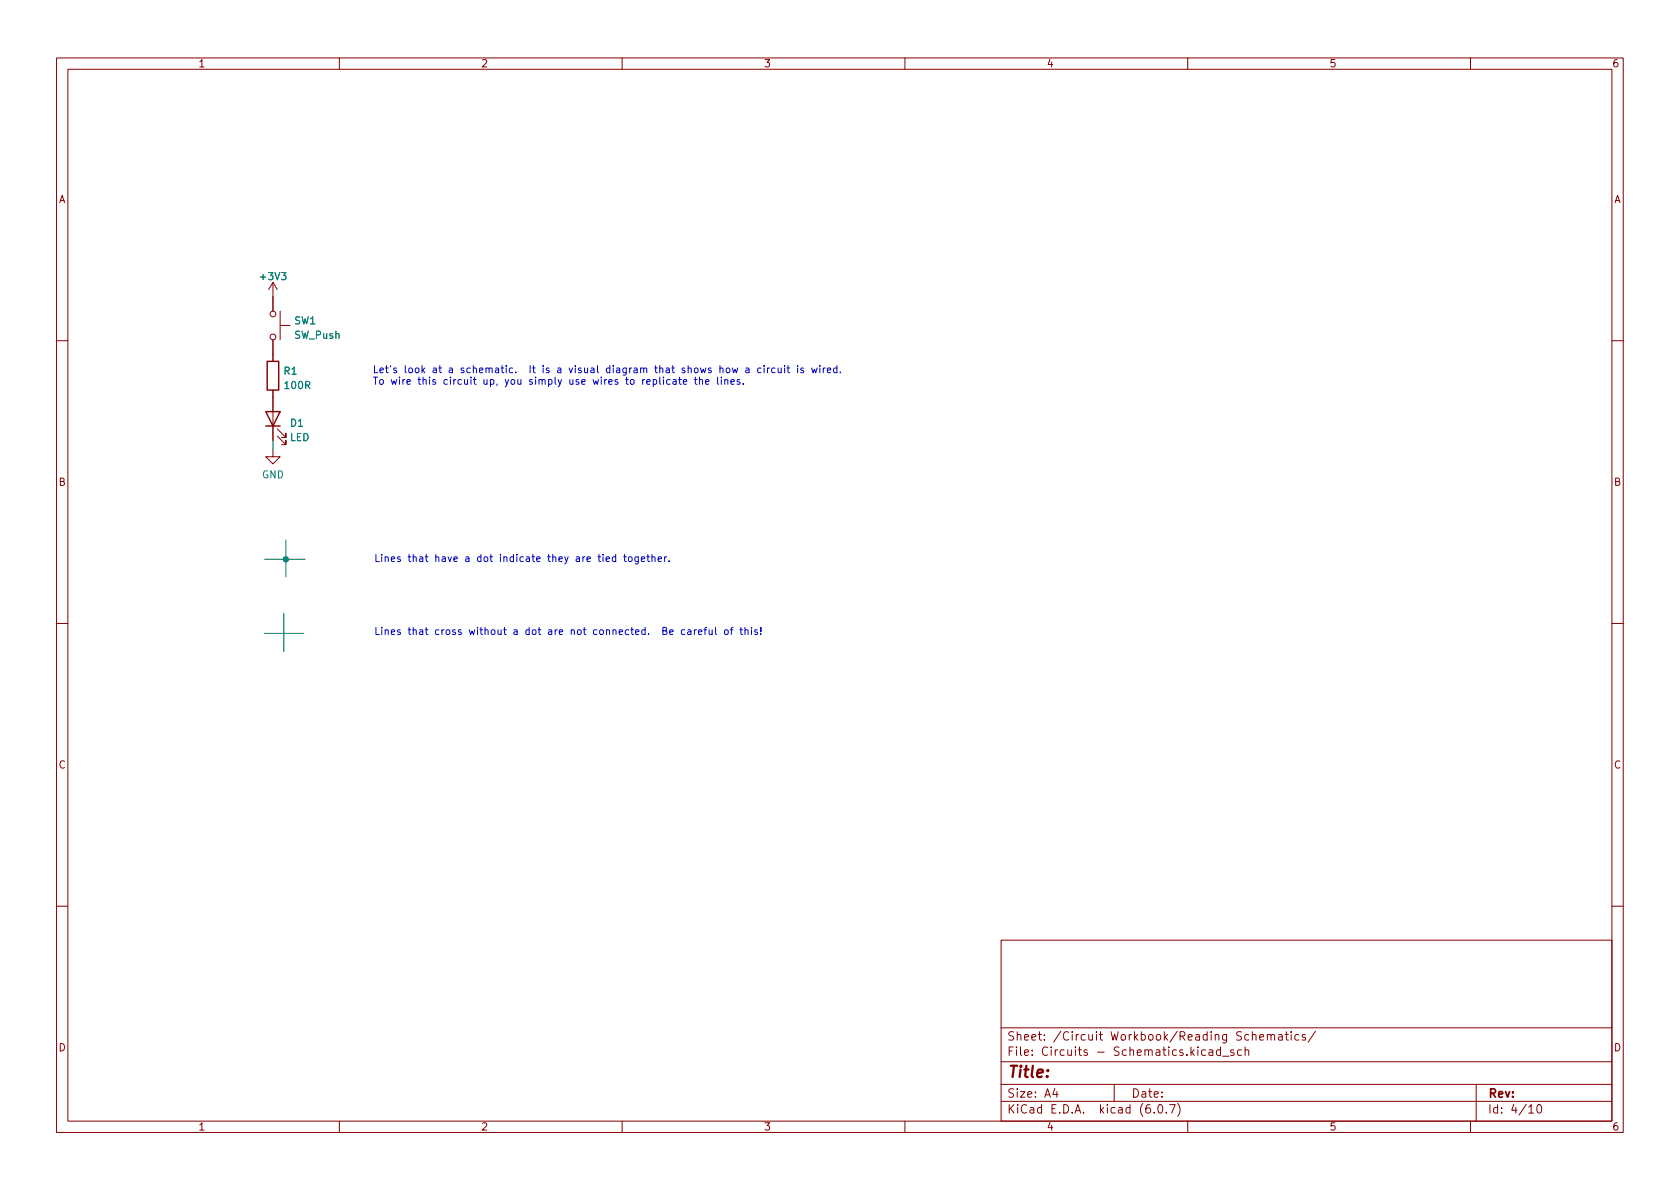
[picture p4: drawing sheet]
(kicad_sch (version 20211123) (generator eeschema)

 (paper "A4")

 (lib_symbols
  (symbol "Device:LED" (pin_numbers hide) (pin_names (offset 1.016) hide) (in_bom yes) (on_board yes)
   (property "Reference" "D" (id 0) (at 0 2.54 0) (effects (font (size 1.27 1.27))))
   (property "Value" "LED" (id 1) (at 0 -2.54 0) (effects (font (size 1.27 1.27))))
   (property "Footprint" "" (id 2) (at 0 0 0) (effects (font (size 1.27 1.27)) hide))
   (property "Datasheet" "~" (id 3) (at 0 0 0) (effects (font (size 1.27 1.27)) hide))
   (symbol "LED_0_1"
    (polyline (pts (xy -1.27 -1.27) (xy -1.27 1.27)) (stroke (width 0.254) (type default) (color 0 0 0 0)) (fill (type none)))
    (polyline (pts (xy -1.27 0) (xy 1.27 0)) (stroke (width 0) (type default) (color 0 0 0 0)) (fill (type none)))
    (polyline (pts (xy 1.27 -1.27) (xy 1.27 1.27) (xy -1.27 0) (xy 1.27 -1.27)) (stroke (width 0.254) (type default) (color 0 0 0 0)) (fill (type none)))
    (polyline (pts (xy -3.048 -0.762) (xy -4.572 -2.286) (xy -3.81 -2.286) (xy -4.572 -2.286) (xy -4.572 -1.524)) (stroke (width 0) (type default) (color 0 0 0 0)) (fill (type none)))
    (polyline (pts (xy -1.778 -0.762) (xy -3.302 -2.286) (xy -2.54 -2.286) (xy -3.302 -2.286) (xy -3.302 -1.524)) (stroke (width 0) (type default) (color 0 0 0 0)) (fill (type none))))
   (symbol "LED_1_1"
    (pin passive line (at -3.81 0 0) (length 2.54) (name "K" (effects (font (size 1.27 1.27)))) (number "1" (effects (font (size 1.27 1.27)))))
    (pin passive line (at 3.81 0 180) (length 2.54) (name "A" (effects (font (size 1.27 1.27)))) (number "2" (effects (font (size 1.27 1.27)))))))
  (symbol "Device:R" (pin_numbers hide) (pin_names (offset 0)) (in_bom yes) (on_board yes)
   (property "Reference" "R" (id 0) (at 2.032 0 90) (effects (font (size 1.27 1.27))))
   (property "Value" "R" (id 1) (at 0 0 90) (effects (font (size 1.27 1.27))))
   (property "Footprint" "" (id 2) (at -1.778 0 90) (effects (font (size 1.27 1.27)) hide))
   (property "Datasheet" "~" (id 3) (at 0 0 0) (effects (font (size 1.27 1.27)) hide))
   (symbol "R_0_1"
    (rectangle (start -1.016 -2.54) (end 1.016 2.54) (stroke (width 0.254) (type default) (color 0 0 0 0)) (fill (type none))))
   (symbol "R_1_1"
    (pin passive line (at 0 3.81 270) (length 1.27) (name "~" (effects (font (size 1.27 1.27)))) (number "1" (effects (font (size 1.27 1.27)))))
    (pin passive line (at 0 -3.81 90) (length 1.27) (name "~" (effects (font (size 1.27 1.27)))) (number "2" (effects (font (size 1.27 1.27)))))))
  (symbol "Switch:SW_Push" (pin_numbers hide) (pin_names (offset 1.016) hide) (in_bom yes) (on_board yes)
   (property "Reference" "SW" (id 0) (at 1.27 2.54 0) (effects (font (size 1.27 1.27)) (justify left)))
   (property "Value" "SW_Push" (id 1) (at 0 -1.524 0) (effects (font (size 1.27 1.27))))
   (property "Footprint" "" (id 2) (at 0 5.08 0) (effects (font (size 1.27 1.27)) hide))
   (property "Datasheet" "~" (id 3) (at 0 5.08 0) (effects (font (size 1.27 1.27)) hide))
   (symbol "SW_Push_0_1"
    (circle (center -2.032 0) (radius 0.508) (stroke (width 0) (type default) (color 0 0 0 0)) (fill (type none)))
    (polyline (pts (xy 0 1.27) (xy 0 3.048)) (stroke (width 0) (type default) (color 0 0 0 0)) (fill (type none)))
    (polyline (pts (xy 2.54 1.27) (xy -2.54 1.27)) (stroke (width 0) (type default) (color 0 0 0 0)) (fill (type none)))
    (circle (center 2.032 0) (radius 0.508) (stroke (width 0) (type default) (color 0 0 0 0)) (fill (type none)))
    (pin passive line (at -5.08 0 0) (length 2.54) (name "1" (effects (font (size 1.27 1.27)))) (number "1" (effects (font (size 1.27 1.27)))))
    (pin passive line (at 5.08 0 180) (length 2.54) (name "2" (effects (font (size 1.27 1.27)))) (number "2" (effects (font (size 1.27 1.27)))))))
  (symbol "power:+3V3" (power) (pin_names (offset 0)) (in_bom yes) (on_board yes)
   (property "Reference" "#PWR" (id 0) (at 0 -3.81 0) (effects (font (size 1.27 1.27)) hide))
   (property "Value" "+3V3" (id 1) (at 0 3.556 0) (effects (font (size 1.27 1.27))))
   (property "Footprint" "" (id 2) (at 0 0 0) (effects (font (size 1.27 1.27)) hide))
   (property "Datasheet" "" (id 3) (at 0 0 0) (effects (font (size 1.27 1.27)) hide))
   (symbol "+3V3_0_1"
    (polyline (pts (xy -0.762 1.27) (xy 0 2.54)) (stroke (width 0) (type default) (color 0 0 0 0)) (fill (type none)))
    (polyline (pts (xy 0 0) (xy 0 2.54)) (stroke (width 0) (type default) (color 0 0 0 0)) (fill (type none)))
    (polyline (pts (xy 0 2.54) (xy 0.762 1.27)) (stroke (width 0) (type default) (color 0 0 0 0)) (fill (type none))))
   (symbol "+3V3_1_1"
    (pin power_in line (at 0 0 90) (length 0) hide (name "+3V3" (effects (font (size 1.27 1.27)))) (number "1" (effects (font (size 1.27 1.27)))))))
  (symbol "power:GND" (power) (pin_names (offset 0)) (in_bom yes) (on_board yes)
   (property "Reference" "#PWR" (id 0) (at 0 -6.35 0) (effects (font (size 1.27 1.27)) hide))
   (property "Value" "GND" (id 1) (at 0 -3.81 0) (effects (font (size 1.27 1.27))))
   (property "Footprint" "" (id 2) (at 0 0 0) (effects (font (size 1.27 1.27)) hide))
   (property "Datasheet" "" (id 3) (at 0 0 0) (effects (font (size 1.27 1.27)) hide))
   (symbol "GND_0_1"
    (polyline (pts (xy 0 0) (xy 0 -1.27) (xy 1.27 -1.27) (xy 0 -2.54) (xy -1.27 -1.27) (xy 0 -1.27)) (stroke (width 0) (type default) (color 0 0 0 0)) (fill (type none))))
   (symbol "GND_1_1"
    (pin power_in line (at 0 0 270) (length 0) hide (name "GND" (effects (font (size 1.27 1.27)))) (number "1" (effects (font (size 1.27 1.27))))))))

 (junction (at 50.546 98.6536) (diameter 0) (color 0 0 0 0))

 (wire (pts (xy 50.546 98.6536) (xy 53.9496 98.6536)) (stroke (width 0) (type default) (color 0 0 0 0)))
 (wire (pts (xy 50.1904 108.204) (xy 50.1904 114.9604)) (stroke (width 0) (type default) (color 0 0 0 0)))
 (wire (pts (xy 46.736 111.76) (xy 53.6956 111.76)) (stroke (width 0) (type default) (color 0 0 0 0)))
 (wire (pts (xy 46.7868 98.6536) (xy 50.546 98.6536)) (stroke (width 0) (type default) (color 0 0 0 0)))
 (wire (pts (xy 50.546 95.25) (xy 50.546 98.6536)) (stroke (width 0) (type default) (color 0 0 0 0)))
 (wire (pts (xy 48.26 77.6224) (xy 48.26 79.248)) (stroke (width 0) (type default) (color 0 0 0 0)))
 (wire (pts (xy 50.546 98.6536) (xy 50.546 101.7524)) (stroke (width 0) (type default) (color 0 0 0 0)))

 (text "Let's look at a schematic.  It is a visual diagram that shows how a circuit is wired.\nTo wire this circuit up, you simply use wires to replicate the lines." (at 65.8368 68.1228 0) (effects (font (size 1.27 1.27)) (justify left bottom)))
 (text "Lines that have a dot indicate they are tied together." (at 66.0908 99.4664 0) (effects (font (size 1.27 1.27)) (justify left bottom)))
 (text "Lines that cross without a dot are not connected.  Be careful of this!" (at 66.0908 112.3696 0) (effects (font (size 1.27 1.27)) (justify left bottom)))

 (symbol (lib_id "power:+3V3") (at 48.26 52.2224 0) (unit 1) (in_bom yes) (on_board yes) (fields_autoplaced)
  (property "Reference" "#PWR?" (id 0) (at 48.26 56.0324 0) (effects (font (size 1.27 1.27)) hide))
  (property "Value" "+3V3" (id 1) (at 48.26 48.6466 0))
  (property "Footprint" "" (id 2) (at 48.26 52.2224 0) (effects (font (size 1.27 1.27)) hide))
  (property "Datasheet" "" (id 3) (at 48.26 52.2224 0) (effects (font (size 1.27 1.27)) hide)) (pin "1"))

 (symbol (lib_id "Switch:SW_Push") (at 48.26 57.3024 270) (unit 1) (in_bom yes) (on_board yes) (fields_autoplaced)
  (property "Reference" "SW1" (id 0) (at 51.943 56.4677 90) (effects (font (size 1.27 1.27)) (justify left)))
  (property "Value" "SW_Push" (id 1) (at 51.943 59.0046 90) (effects (font (size 1.27 1.27)) (justify left)))
  (property "Footprint" "" (id 2) (at 53.34 57.3024 0) (effects (font (size 1.27 1.27)) hide))
  (property "Datasheet" "~" (id 3) (at 53.34 57.3024 0) (effects (font (size 1.27 1.27)) hide)) (pin "1") (pin "2"))

 (symbol (lib_id "Device:R") (at 48.26 66.1924 0) (unit 1) (in_bom yes) (on_board yes) (fields_autoplaced)
  (property "Reference" "R1" (id 0) (at 50.038 65.3577 0) (effects (font (size 1.27 1.27)) (justify left)))
  (property "Value" "100R" (id 1) (at 50.038 67.8946 0) (effects (font (size 1.27 1.27)) (justify left)))
  (property "Footprint" "" (id 2) (at 46.482 66.1924 90) (effects (font (size 1.27 1.27)) hide))
  (property "Datasheet" "~" (id 3) (at 48.26 66.1924 0) (effects (font (size 1.27 1.27)) hide)) (pin "1") (pin "2"))

 (symbol (lib_id "Device:LED") (at 48.26 73.8124 90) (unit 1) (in_bom yes) (on_board yes) (fields_autoplaced)
  (property "Reference" "D1" (id 0) (at 51.181 74.5652 90) (effects (font (size 1.27 1.27)) (justify right)))
  (property "Value" "LED" (id 1) (at 51.181 77.1021 90) (effects (font (size 1.27 1.27)) (justify right)))
  (property "Footprint" "" (id 2) (at 48.26 73.8124 0) (effects (font (size 1.27 1.27)) hide))
  (property "Datasheet" "~" (id 3) (at 48.26 73.8124 0) (effects (font (size 1.27 1.27)) hide)) (pin "1") (pin "2"))

 (symbol (lib_id "power:GND") (at 48.26 79.248 0) (unit 1) (in_bom yes) (on_board yes) (fields_autoplaced)
  (property "Reference" "#PWR?" (id 0) (at 48.26 85.598 0) (effects (font (size 1.27 1.27)) hide))
  (property "Value" "GND" (id 1) (at 48.26 83.6914 0))
  (property "Footprint" "" (id 2) (at 48.26 79.248 0) (effects (font (size 1.27 1.27)) hide))
  (property "Datasheet" "" (id 3) (at 48.26 79.248 0) (effects (font (size 1.27 1.27)) hide)) (pin "1")))
